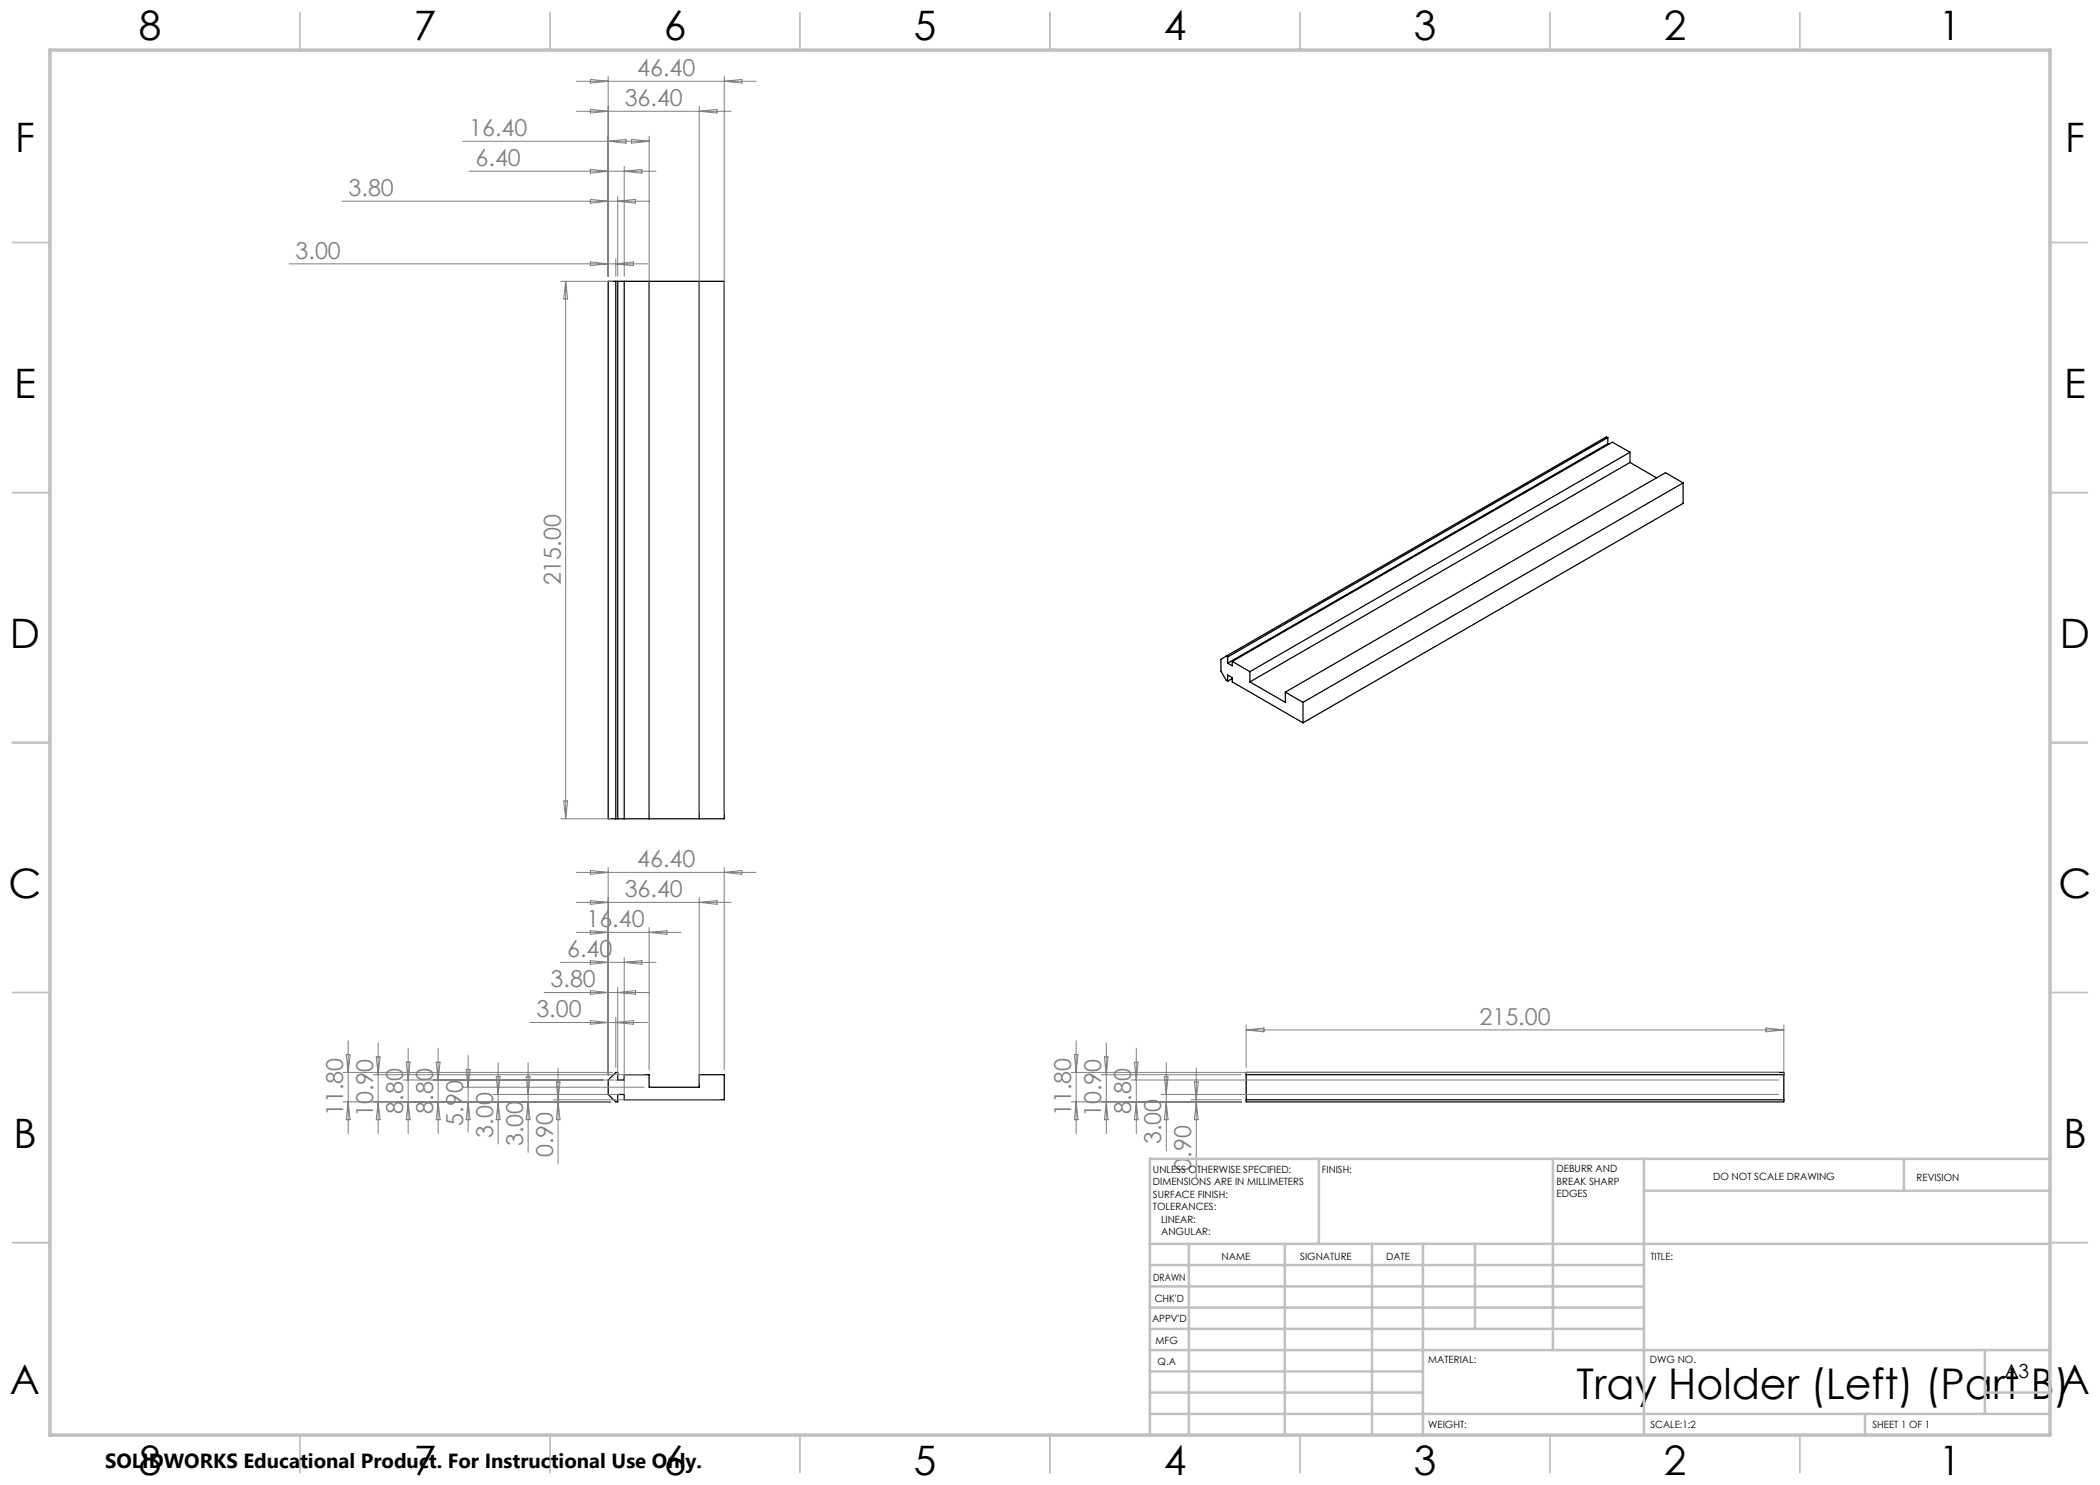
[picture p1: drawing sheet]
<svg xmlns="http://www.w3.org/2000/svg" width="420mm" height="297mm" viewBox="0 0 420 297" stroke-linecap="round" stroke-linejoin="round" font-family="sans-serif">
<g fill="none" stroke="#000" stroke-width=".25">
<path d="M121.6 56.3h23.3v107.5h-23.3zM123.2 56.3v107.5M123.5 56.3v107.5M124.8 56.3v107.5M129.8 56.3v107.5M139.8 56.3v107.5M321.6 87.5l-76.1 43.9M321.6 87.5v1.3M321.6 88.8l-76.1 43.8M321.6 87.5l-.3-.1-76 43.8M321.6 88.8l.1 .1M326 92.5l5.3 3.1"/>
<path d="M326 92.5l-76 43.9M326 90.4v2.1M326 90.4l-76 43.9M326 90.4l-3.5-2-76 43.9M336.6 96.6v4.1l-76 43.9M336.6 96.6l-76 43.9M336.6 96.6l-3.5-2.1-76 43.9M245.3 131.2l-1.1 .7v2.3l1.1 1.9 .2 .1M245.3 131.2l.2 .2M245.5 136.2v-1.2l1 .5v.9l14.1 8.2M245.5 131.4v1.2M246.5 132.3l3.5 2"/>
<path d="M246.5 132.3v.9l-1-.6M246.5 135.7l-1 .5M250 134.3v2.1M250 136.4l7.1 4.1v-2.1M257.1 138.4l3.5 2.1M260.6 140.5v4.1M121.6 216l1.6-1.5h.3v1.5h1.3v-1.1h5v2.5h10v-2.5h5.1v5.1h-20.1v-1.1h-1.3v1.5h-.3l-1.6-1.5zM249.2 214.5h107.6v5.9h-107.6zM249.2 220h107.6M249.2 214.9h107.6"/>
</g>
<g fill="none" stroke="#808080" stroke-width=".2">
<path d="M115.3 16.3h35.9M118.1 15.9l3.5 .4-3.5 .3zM121.6 15.2v40M144.9 15.2v147.5M144.9 16.3l3.5-.4v.7zM92.5 28.3h37.3M93.8 34.3h37.4M115.3 22.3h30.9M118.1 21.9l3.5 .4-3.5 .3zM118.1 33.9l3.5 .4-3.5 .3zM118.1 39.9l3.5 .3-3.5 .4zM121.6 28.3l3.6-.4v.7z"/>
<path d="M123.5 39.3v15.9M124.8 33.3v21.9M124.8 34.3l3.6-.4v.7zM126.3 27.9l3.5 .4-3.5 .3zM129.8 27.2v135.5M139.8 21.2v141.5M139.8 22.3l3.6-.4v.7zM57.8 52.8h71.7M68.4 40.2h61.5M112.1 56.3h10.4M113.1 56.3v107.5M113.1 56.3l.4 3.5h-.8z"/>
<path d="M118.1 52.4l3.5 .4-3.5 .3zM123.2 51.7v3.5M123.2 52.8l3.5-.4v.7zM123.5 40.2l3.6-.3v.7zM112.1 163.8h10M112.7 160.2h.8l-.4 3.6zM115.3 174.5h35.9M118.1 174.1l3.5 .4-3.5 .4zM121.6 173.5v41.5M139.8 179.5v36.9M144.9 173.5v40.5M144.9 174.5l3.5-.4v.8z"/>
<path d="M108.8 198.5h21.1M112.1 192.5h19.1M115.3 186.5h20.9M115.3 180.5h30.9M118.1 180.1l3.5 .4-3.5 .4zM118.1 186.1l3.5 .4-3.5 .4zM118.1 192.1l3.5 .4-3.5 .4zM118.1 198.1l3.5 .4-3.5 .4zM123.5 197.5v17.5M123.5 198.5l3.6-.4v.8zM124.8 191.5v27.4M124.8 192.5l3.6-.4v.8z"/>
<path d="M129.8 185.5v28.5M129.8 186.5l3.6-.4v.8zM139.8 180.5l3.6-.4v.8zM68.6 214.5h53.9M69.3 210.9h.7l-.4 3.6zM69.6 208.1v18.6M74.6 214.9h54.2M75.2 211.4h.8l-.4 3.5zM75.6 208.6v18.1M80.6 216h43.2M81.2 212.4h.8l-.4 3.6zM81.6 209.7v17"/>
<path d="M87.2 212.4h.8l-.4 3.6zM87.6 209.7v17M92.6 217.4h36.2M93.2 213.9h.8l-.4 3.5zM93.6 211.1v15.3M98.6 218.9h25.2M99.2 215.3h.8l-.4 3.6zM99.6 212.5v16.3M105.2 215.3h.8l-.4 3.6zM105.6 212.5v18M106 204.5h23.5M110.6 220h33.2"/>
<path d="M111.3 216.4h.7l-.4 3.6zM111.6 213.6v19.1M118.1 204.1l3.5 .4-3.5 .4zM123.2 203.5v10M123.2 204.5l3.5-.4v.8zM214.2 214.5h141.5M214.9 210.9h.7l-.4 3.6zM215.2 208.1v18.6M220.2 214.9h28M220.9 211.4h.7l-.3 3.5zM221.3 208.6v18.1M226.2 216h129.5"/>
<path d="M226.9 212.4h.7l-.3 3.6zM227.3 209.7v17M232.2 218.9h123.5M232.9 215.3h.7l-.3 3.6zM233.3 212.5v17.7M238.2 220h10M238.9 216.4h.7l-.3 3.6zM239.3 213.6v21.8M249.2 206l3.6-.4v.8zM249.2 205v8.5M249.2 206h107.6M353.2 205.6l3.6 .4-3.6 .4z"/>
<path d="M356.8 205v10M68.6 220.4h53.5M69.6 220.4l.4 3.5h-.7zM75.6 220.4l.4 3.5h-.8zM81.6 220.4l.4 3.5h-.8zM87.6 220.4l.4 3.5h-.8zM93.6 220.4l.4 3.5h-.8zM99.6 220.4l.4 3.5h-.8zM105.6 220.4l.4 3.5h-.8zM111.6 220.4l.4 3.5h-.7zM214.2 220.4h34M215.2 220.4l.4 3.5h-.7z"/>
<path d="M221.3 220.4l.3 3.5h-.7zM227.3 220.4l.3 3.5h-.7zM233.3 220.4l.3 3.5h-.7zM239.3 220.4l.3 3.5h-.7z"/>
</g>
<g fill="none" stroke="#c0c0c0" stroke-width=".35">
<path d="M60 2.5v7.5M110 2.5v7.5M160 2.5v7.5M210 2.5v7.5M260 2.5v7.5M310 2.5v7.5M360 2.5v7.5M2.5 48.5h7.5M410 48.5h7.5M2.5 98.5h7.5M410 98.5h7.5M2.5 148.5h7.5"/>
<path d="M410 148.5h7.5M2.5 198.5h7.5M410 198.5h7.5M2.5 248.5h7.5M410 248.5h7.5M60 287v7.5M110 287v7.5M160 287v7.5M210 287v7.5M260 287v7.5M310 287v7.5M360 287v7.5"/>
</g>
<g fill="none" stroke="#c0c0c0" stroke-width=".5">
<path d="M263.8 231.8v17M310.6 231.8v38.2M328.8 231.8v55.2M328.8 238.2h81.2M380.8 231.8v6.4M410 231.8h-180v55.2M230 248.8h180M230 257.3h98.8M230 253h98.8M237.8 248.8v38.2M257 248.8v38.2M274.4 248.8v38.2"/>
<path d="M284.6 248.8v38.2M295 248.8v17M230 265.8h98.8M230 261.5h98.8M230 278.5h54.6M230 274.3h54.6M230 270h180M397 278.5h13M397 270v12.8M230 282.8h180M373 282.8v4.2"/>
</g>
<path d="M10 10h400v277h-400z" fill="none" stroke="#c0c0c0" stroke-width=".7"/>
<text font-size="8.5" x="315.3" y="279.7">Tray Holder (Left) (Part B)A</text>
<g font-size="8.1">
<text x="27.7" y="8">8</text>
<text x="82.7" y="8">7</text>
<text x="132.7" y="8">6</text>
<text x="182.7" y="8">5</text>
<text x="232.7" y="8">4</text>
<text x="282.7" y="8">3</text>
<text x="332.7" y="8">2</text>
<text x="387.7" y="8">1</text>
<text x="3" y="30.4">F</text>
<text x="413" y="30.4">F</text>
<text x="2.8" y="79.6">E</text>
<text x="412.8" y="79.6">E</text>
<text x="2" y="129.6">D</text>
<text x="412" y="129.6">D</text>
<text x="1.7" y="179.6">C</text>
<text x="411.7" y="179.6">C</text>
<text x="2.7" y="229.6">B</text>
<text x="412.7" y="229.6">B</text>
<text x="2" y="278.9">A</text>
<text x="27.7" y="295">8</text>
<text x="82.7" y="295">7</text>
<text x="132.7" y="295">6</text>
<text x="182.7" y="295">5</text>
<text x="232.7" y="295">4</text>
<text x="282.7" y="295">3</text>
<text x="332.7" y="295">2</text>
<text x="387.7" y="295">1</text>
</g>
<g font-size="4.7" fill="#808080">
<text x="127.4" y="15.2">46.40</text>
<text x="124.9" y="21.2">36.40</text>
<text x="93.8" y="27.2">16.40</text>
<text x="95.1" y="33.2">6.40</text>
<text x="69.7" y="39.2">3.80</text>
<text x="59.1" y="51.7">3.00</text>
<text x="112.1" y="117.1" transform="rotate(-90 112.1 117.1)">215.00</text>
<text x="127.4" y="173.5">46.40</text>
<text x="124.9" y="179.5">36.40</text>
<text x="117.3" y="185.5">16.40</text>
<text x="113.4" y="191.5">6.40</text>
<text x="110.1" y="197.5">3.80</text>
<text x="107.3" y="203.5">3.00</text>
<text x="295.9" y="205">215.00</text>
<text x="68.6" y="223.2" transform="rotate(-90 68.6 223.2)">11.80</text>
<text x="74.6" y="223.5" transform="rotate(-90 74.6 223.5)">10.90</text>
<text x="80.6" y="222.7" transform="rotate(-90 80.6 222.7)">8.80</text>
<text x="86.6" y="222.7" transform="rotate(-90 86.6 222.7)">8.80</text>
<text x="92.6" y="225.1" transform="rotate(-90 92.6 225.1)">5.90</text>
<text x="98.6" y="227.5" transform="rotate(-90 98.6 227.5)">3.00</text>
<text x="214.2" y="223.2" transform="rotate(-90 214.2 223.2)">11.80</text>
<text x="220.2" y="223.5" transform="rotate(-90 220.2 223.5)">10.90</text>
<text x="226.2" y="222.7" transform="rotate(-90 226.2 222.7)">8.80</text>
<text x="104.6" y="229.2" transform="rotate(-90 104.6 229.2)">3.00</text>
<text x="110.6" y="231.4" transform="rotate(-90 110.6 231.4)">0.90</text>
<text x="232.2" y="228.9" transform="rotate(-90 232.2 228.9)">3.00</text>
<text x="238.2" y="234.1" transform="rotate(-90 238.2 234.1)">0.90</text>
</g>
<text font-size="4.1" x="21" y="293.7">SOLIDWORKS Educational Product. For Instructional Use Only.</text>
<text font-size="3.9" x="400.9" y="275.5">A3</text>
<g font-size="2">
<text x="230.6" y="234.6">UNLESS OTHERWISE SPECIFIED:</text>
<text x="230.6" y="237.1">DIMENSIONS ARE IN MILLIMETERS</text>
<text x="230.6" y="239.6">SURFACE FINISH:</text>
<text x="264.4" y="234.6">FINISH:</text>
<text x="311.3" y="234.5">DEBURR AND</text>
<text x="311.3" y="237">BREAK SHARP</text>
<text x="311.3" y="239.5">EDGES</text>
<text x="342.6" y="236">DO NOT SCALE DRAWING</text>
<text x="383.3" y="236.2">REVISION</text>
<text x="230.6" y="242.1">TOLERANCES:</text>
<text x="232.2" y="244.6">LINEAR:</text>
<text x="232.2" y="247.1">ANGULAR:</text>
<text x="244.3" y="252">NAME</text>
<text x="260" y="251.9">SIGNATURE</text>
<text x="277.2" y="251.9">DATE</text>
<text x="330.1" y="251.9">TITLE:</text>
<text x="230.6" y="256.1">DRAWN</text>
<text x="230.9" y="260.3">CHK'D</text>
<text x="230.4" y="264.4">APPV'D</text>
<text x="231.1" y="268.8">MFG</text>
<text x="231.5" y="273">Q.A</text>
<text x="285.6" y="272.5">MATERIAL:</text>
<text x="330" y="272.5">DWG NO.</text>
<text x="285.6" y="285.5">WEIGHT:</text>
<text x="330.1" y="285.6">SCALE:1:2</text>
<text x="374.5" y="285.6">SHEET 1 OF 1</text>
</g>
</svg>
